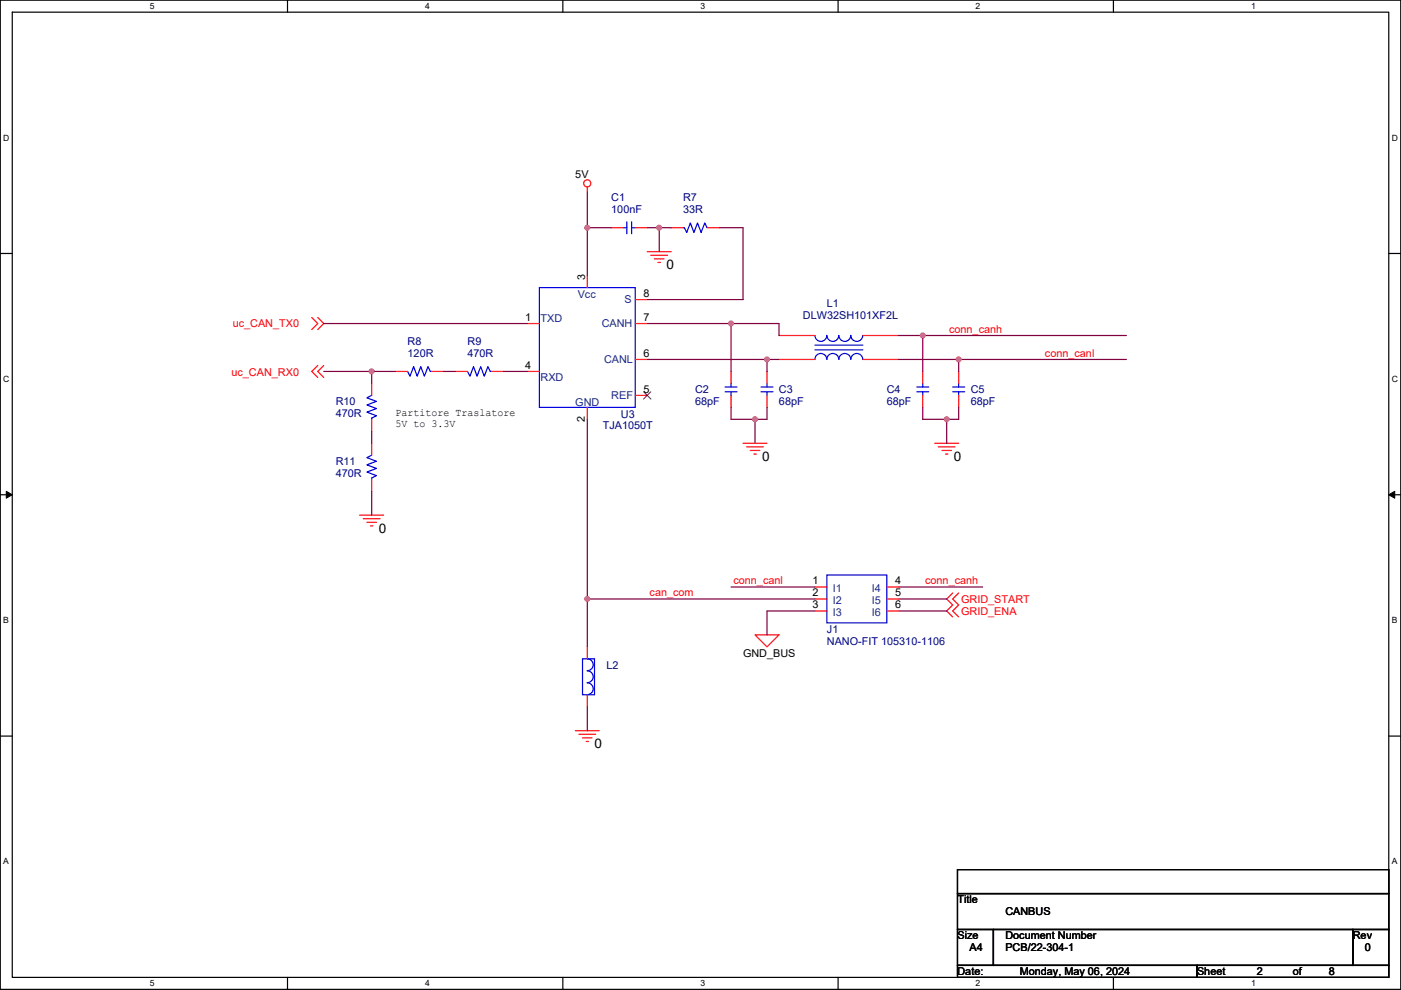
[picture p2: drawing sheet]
<svg xmlns="http://www.w3.org/2000/svg" width="297mm" height="210mm" viewBox="0 0 297 210" stroke-linecap="round" stroke-linejoin="round" font-family="sans-serif">
<path d="M.1 0h296.9v209.8h-296.9zM2.6 2.6h291.8v204.7h-291.8z" fill="none" stroke="#000" stroke-width=".25"/>
<g fill="#fff">
<path d="M31.8 .3h1v2h-1z"/>
<path d="M31.8 207.6h1v2h-1z"/>
</g>
<path d="M61 0v2.6M61 207.3v2.5" fill="none" stroke="#000" stroke-width=".25"/>
<g fill="#fff">
<path d="M90.1 .3h1v2h-1z"/>
<path d="M90.1 207.6h1v2h-1z"/>
</g>
<path d="M119.3 0v2.6M119.3 207.3v2.5" fill="none" stroke="#000" stroke-width=".25"/>
<g fill="#fff">
<path d="M148.5 .3h1v2h-1z"/>
<path d="M148.5 207.6h1v2h-1z"/>
</g>
<path d="M177.7 0v2.6M177.7 207.3v2.5" fill="none" stroke="#000" stroke-width=".25"/>
<g fill="#fff">
<path d="M206.9 .3h1v2h-1z"/>
<path d="M206.9 207.6h1v2h-1z"/>
</g>
<path d="M236.1 0v2.6M236.1 207.3v2.5" fill="none" stroke="#000" stroke-width=".25"/>
<g fill="#fff">
<path d="M265.2 .3h1v2h-1z"/>
<path d="M265.2 207.6h1v2h-1z"/>
<path d="M.7 28.2h1.3v2h-1.3z"/>
<path d="M295.1 28.2h1.3v2h-1.3z"/>
<path d="M.7 79.4h1.3v2h-1.3z"/>
<path d="M295.1 79.4h1.3v2h-1.3z"/>
</g>
<path d="M.1 53.8h2.5M294.4 53.8h2.6" fill="none" stroke="#000" stroke-width=".25"/>
<g fill="#fff">
<path d="M.7 130.5h1.2v2.1h-1.2z"/>
<path d="M295.1 130.5h1.2v2.1h-1.2z"/>
</g>
<path d="M.1 104.9h2.5M294.4 104.9h2.6" fill="none" stroke="#000" stroke-width=".25"/>
<path d="M1.3 104.2l1.3 .7-1.3 .8zM294.4 104.9l1.3-.7v1.5z" fill="#000" stroke="#000" stroke-width=".21"/>
<g fill="#fff">
<path d="M.7 181.7h1.2v2h-1.2z"/>
<path d="M295.1 181.7h1.2v2h-1.2z"/>
</g>
<path d="M.1 156.1h2.5M294.4 156.1h2.6M203 184.4h91.4v5.1h-91.4zM203 189.5h91.4v7.6h-91.4zM203 197.1h7.6v7.7h-7.6zM210.6 197.1h76.2v7.7h-76.2zM286.8 197.1h7.6v7.7h-7.6zM203 204.8h50.8v2.5h-50.8zM253.8 204.8h40.6v2.5h-40.6z" fill="none" stroke="#000" stroke-width=".25"/>
<g fill="none" stroke="#f00" stroke-width=".25">
<path d="M124.5 39.7v1M124.5 58.5v2.5M129.6 48.3h2.5M134.7 48.3h2.5M137.2 53.4h5.1M138 54.1h3.5M138.7 54.9h2.1M139.5 55.7h.5M142.3 48.3h2.5M149.9 48.3h2.6M66.1 67.4l1.3 1.2-1.3 1.3M67.4 67.4l1.2 1.2-1.2 1.3"/>
<path d="M67.4 77.5l-1.3 1.3 1.3 1.3M68.6 77.5l-1.2 1.3 1.2 1.3M83.9 78.8h2.5M91.5 78.8h2.5M96.6 78.8h2.5M104.2 78.8h2.5M111.8 68.6h2.6M111.8 78.8h2.6M134.7 63.5h2.5M134.7 68.6h2.5M134.7 76.2h2.5M155 78.8v2.5"/>
<path d="M162.6 78.8v2.5M165.2 76.2h7.6M165.2 71.2h7.6M182.9 76.2h7.7M182.9 71.2h7.7M195.6 78.8v2.5M203.3 78.8v2.5M78.8 81.3v2.6M78.8 88.9v2.6M78.8 94v2.6M124.5 86.4v2.5M134.7 83.9h2.5"/>
<path d="M155 83.9v2.5M157.5 94h5.1M158.3 94.8h3.6M159.1 95.5h2M159.8 96.3h.5M162.6 83.9v2.5M195.6 83.9v2.5M198.2 94h5.1M198.9 94.8h3.6M199.7 95.5h2M200.5 96.3h.5M203.3 83.9v2.5"/>
<path d="M76.3 109.3h5M77 110h3.6M77.8 110.8h2M78.5 111.5h.6M78.8 101.6v2.6M124.5 137.2v2.5M160.1 134.7h5.1l-2.6 2.5zM172.8 124.5h2.5M172.8 127h2.5M172.8 129.6h2.5M188 124.5h2.6M188 127h2.6"/>
<path d="M188 129.6h2.6M202 125.8l-1.3 1.2 1.3 1.3-1.3 1.3 1.3 1.3M203.3 125.8l-1.3 1.2 1.3 1.3-1.3 1.3 1.3 1.3M122 155h5.1M122.7 155.7h3.6M123.5 156.5h2M124.3 157.3h.5M124.5 147.4v2.5"/>
<circle cx="124.5" cy="38.9" r=".76"/>
</g>
<g fill="none" stroke="#00f" stroke-width=".25">
<path d="M132.1 48.3h.8M132.9 47v2.6M133.9 47v2.6M133.9 48.3h.8M144.8 48.3h.3l.5 1 .8-2 .7 2 .8-2 .8 2 .7-2 .5 1M86.4 78.8l.5 1 .8-2 .8 2 .7-2 .8 2 .7-2 .5 1h.3M99.1 78.8l.5 1 .8-2 .8 2 .7-2 .8 2 .7-2 .5 1h.3M114.4 61h20.3v25.4h-20.3zM172.8 74.2h10.1M172.8 73.2h10.1M172.8 71.1a1.26 1.26 0 0 0 1.2 1.3 1.26 1.26 0 0 0 1.3-1.3M175.3 76.2a1.26 1.26 0 0 0-1.3-1.2 1.26 1.26 0 0 0-1.2 1.2"/>
<path d="M175.3 71.1a1.26 1.26 0 0 0 1.3 1.3 1.26 1.26 0 0 0 1.2-1.3M177.8 76.2a1.26 1.26 0 0 0-1.2-1.2 1.26 1.26 0 0 0-1.3 1.2M177.9 71.1a1.27 1.27 0 0 0 1.2 1.3 1.27 1.27 0 0 0 1.3-1.3 1.26 1.26 0 0 0 1.3 1.3 1.26 1.26 0 0 0 1.2-1.3M182.9 76.2a1.27 1.27 0 0 0-1.3-1.2 1.27 1.27 0 0 0-1.2 1.2 1.26 1.26 0 0 0-1.3-1.2 1.26 1.26 0 0 0-1.2 1.2M78.8 83.9l-1 .5 2 .7-2 .8 2 .8-2 .7 2 .8-1 .5v.2M78.8 96.6l-1 .5 2 .7-2 .8 2 .8-2 .7 2 .8-1 .5v.2M153.7 83.1h2.6M153.7 82.1h2.6M155 81.3v.8M155 83.1v.8M161.4 83.1h2.5M161.4 82.1h2.5"/>
<path d="M162.6 81.3v.8M162.6 83.1v.8M194.4 83.1h2.5M194.4 82.1h2.5M195.6 81.3v.8M195.6 83.1v.8M202 83.1h2.5M202 82.1h2.5M203.3 81.3v.8M203.3 83.1v.8M123.5 139.7h2.5v7.7h-2.5zM124.5 139.7a1.27 1.27 0 0 1 1.3 1.3 1.27 1.27 0 0 1-1.3 1.3 1.27 1.27 0 0 1 1.3 1.3 1.27 1.27 0 0 1-1.3 1.2 1.26 1.26 0 0 1 1.3 1.3 1.26 1.26 0 0 1-1.3 1.2"/>
<path d="M175.3 122h12.7v10.1h-12.7z"/>
</g>
<path d="M136.5 83.1l1.5 1.5M138 83.1l-1.6 1.5" fill="none" stroke="#804000" stroke-width=".21"/>
<g fill="none" stroke="#800040" stroke-width=".25">
<path d="M124.5 48.3h5.1M124.5 40.7v7.6M124.5 48.3v10.2M137.2 48.3h2.6M139.8 48.3v5.1M139.8 48.3h2.5M152.5 48.3h5v15.2h-20.3M68.6 68.6h43.2M68.6 78.8h10.2M78.8 78.8h5.1M78.8 78.8v2.5M94 78.8h2.6"/>
<path d="M106.7 78.8h5.1M137.2 68.6h17.8M137.2 76.2h25.4M165.2 71.2v-2.6h-10.2v10.2M165.2 76.2h-2.6v2.6M190.6 71.2h5M190.6 76.2h12.7M238.8 76.2h-35.5v2.6M238.8 71.2h-43.2v7.6M78.8 91.5v2.5M124.5 88.9v38.1M155 86.4v2.5h5.1"/>
<path d="M160.1 88.9v5.1M162.6 86.4v2.5h-2.5M195.6 86.4v2.5h5.1M203.3 86.4v2.5h-2.6v5.1M78.8 104.2v5.1M124.5 127h48.3M124.5 127v10.2M155 124.5h17.8M172.8 129.6h-10.2v5.1M190.6 124.5h17.7M190.6 127h10.1M190.6 129.6h10.1"/>
<path d="M124.5 149.9v5.1"/>
</g>
<g fill="#f0f" stroke="#f0f" stroke-width=".25">
<circle cx="124.5" cy="48.3" r=".5"/>
<circle cx="139.7" cy="48.3" r=".5"/>
<circle cx="155" cy="68.6" r=".5"/>
<circle cx="162.6" cy="76.2" r=".5"/>
<circle cx="78.8" cy="78.8" r=".5"/>
<circle cx="124.5" cy="127" r=".5"/>
<circle cx="195.6" cy="71.1" r=".5"/>
<circle cx="203.2" cy="76.2" r=".5"/>
<circle cx="200.7" cy="88.9" r=".5"/>
<circle cx="160.1" cy="88.9" r=".5"/>
</g>
<g font-size="2.8">
<text x="141.3" y="57.1">0</text>
<text x="161.6" y="97.8">0</text>
<text x="202.2" y="97.8">0</text>
<text x="80.3" y="113">0</text>
<text x="126" y="158.7">0</text>
</g>
<g font-size="2.3">
<text x="122" y="37.7">5V</text>
<text x="124.1" y="59.5" transform="rotate(-90 124.1 59.5)">3</text>
<text x="136.5" y="63">8</text>
<text x="111.3" y="68.1">1</text>
<text x="136.5" y="68.1">7</text>
<text x="136.5" y="75.7">6</text>
<text x="111.3" y="78.3">4</text>
<text x="136.5" y="83.3">5</text>
<text x="83.9" y="88.2">Partitore Traslatore</text>
<text x="124" y="89.5" transform="rotate(-90 124 89.5)">2</text>
<text x="83.9" y="90.5">5V to 3.3V</text>
<text x="172.3" y="124">1</text>
<text x="189.8" y="124">4</text>
<text x="172.3" y="126.5">2</text>
<text x="172.3" y="129.1">3</text>
<text x="189.8" y="126.5">5</text>
<text x="189.8" y="129.1">6</text>
<text x="157.5" y="139.3">GND_BUS</text>
<text x="203" y="191.6">Title</text>
<text x="213.2" y="194.1">CANBUS</text>
<text x="203" y="199.2">Size</text>
<text x="205.5" y="201.7">A4</text>
<text x="213.2" y="199.2">Document Number</text>
<text x="213.2" y="201.7">PCB/22-304-1</text>
<text x="286.8" y="199.2">Rev</text>
<text x="289.4" y="201.7">0</text>
<text x="203" y="206.8">Date:</text>
<text x="216.2" y="206.8">Monday, May 06, 2024</text>
<text x="253.8" y="206.8">Sheet</text>
<text x="266.5" y="206.8">2</text>
<text x="274.1" y="206.8">of</text>
<text x="281.7" y="206.8">8</text>
</g>
<g font-size="2.3" fill="#000080">
<text x="129.6" y="42.7">C1</text>
<text x="129.6" y="45.3">100nF</text>
<text x="144.8" y="42.7">R7</text>
<text x="144.8" y="45.3">33R</text>
<text x="175.3" y="65.1">L1</text>
<text x="170.2" y="67.6">DLW32SH101XF2L</text>
<text x="86.4" y="73.2">R8</text>
<text x="86.4" y="75.8">120R</text>
<text x="99.1" y="73.2">R9</text>
<text x="99.1" y="75.8">470R</text>
<text x="147.4" y="83.4">C2</text>
<text x="165.2" y="83.4">C3</text>
<text x="188" y="83.4">C4</text>
<text x="205.8" y="83.4">C5</text>
<text x="71.2" y="85.9">R10</text>
<text x="71.2" y="88.5">470R</text>
<text x="131.6" y="88.7">U3</text>
<text x="147.4" y="85.9">68pF</text>
<text x="165.2" y="85.9">68pF</text>
<text x="188" y="85.9">68pF</text>
<text x="205.8" y="85.9">68pF</text>
<text x="127.8" y="91">TJA1050T</text>
<text x="71.2" y="98.6">R11</text>
<text x="71.2" y="101.2">470R</text>
<text x="175.3" y="134.2">J1</text>
<text x="175.3" y="136.7">NANO-FIT 105310-1106</text>
<text x="128.6" y="141.8">L2</text>
</g>
<g font-size="2.3" fill="#004080">
<text x="122.5" y="63.3">Vcc</text>
<text x="132.4" y="64.3">S</text>
<text x="114.6" y="68.4">TXD</text>
<text x="127.6" y="69.4">CANH</text>
<text x="128.1" y="77">CANL</text>
<text x="114.6" y="80.8">RXD</text>
<text x="122" y="86.2">GND</text>
<text x="129.6" y="84.6">REF</text>
<text x="176.6" y="125.5">I1</text>
<text x="184.8" y="125.5">I4</text>
<text x="176.6" y="128.1">I2</text>
<text x="176.6" y="130.6">I3</text>
<text x="184.8" y="128.1">I5</text>
<text x="184.8" y="130.6">I6</text>
</g>
<g font-size="2.3" fill="#f00">
<text x="49.3" y="69.4">uc_CAN_TX0</text>
<text x="201.2" y="70.5">conn_canh</text>
<text x="221.5" y="75.6">conn_canl</text>
<text x="49.1" y="79.8">uc_CAN_RX0</text>
<text x="155.5" y="123.9">conn_canl</text>
<text x="196.1" y="123.9">conn_canh</text>
<text x="137.7" y="126.4">can_com</text>
<text x="203.8" y="127.8">GRID_START</text>
<text x="203.8" y="130.4">GRID_ENA</text>
</g>
<g font-size="1.8">
<text x="31.8" y="1.9">5</text>
<text x="90.1" y="1.9">4</text>
<text x="148.5" y="1.9">3</text>
<text x="206.9" y="1.9">2</text>
<text x="265.2" y="1.9">1</text>
<text x=".7" y="29.8">D</text>
<text x="295.1" y="29.8">D</text>
<text x=".7" y="81">C</text>
<text x="295.1" y="81">C</text>
<text x=".7" y="132.2">B</text>
<text x="295.1" y="132.2">B</text>
<text x=".7" y="183.3">A</text>
<text x="295.1" y="183.3">A</text>
<text x="31.8" y="209.2">5</text>
<text x="90.1" y="209.2">4</text>
<text x="148.5" y="209.2">3</text>
<text x="206.9" y="209.2">2</text>
<text x="265.2" y="209.2">1</text>
</g>
</svg>
